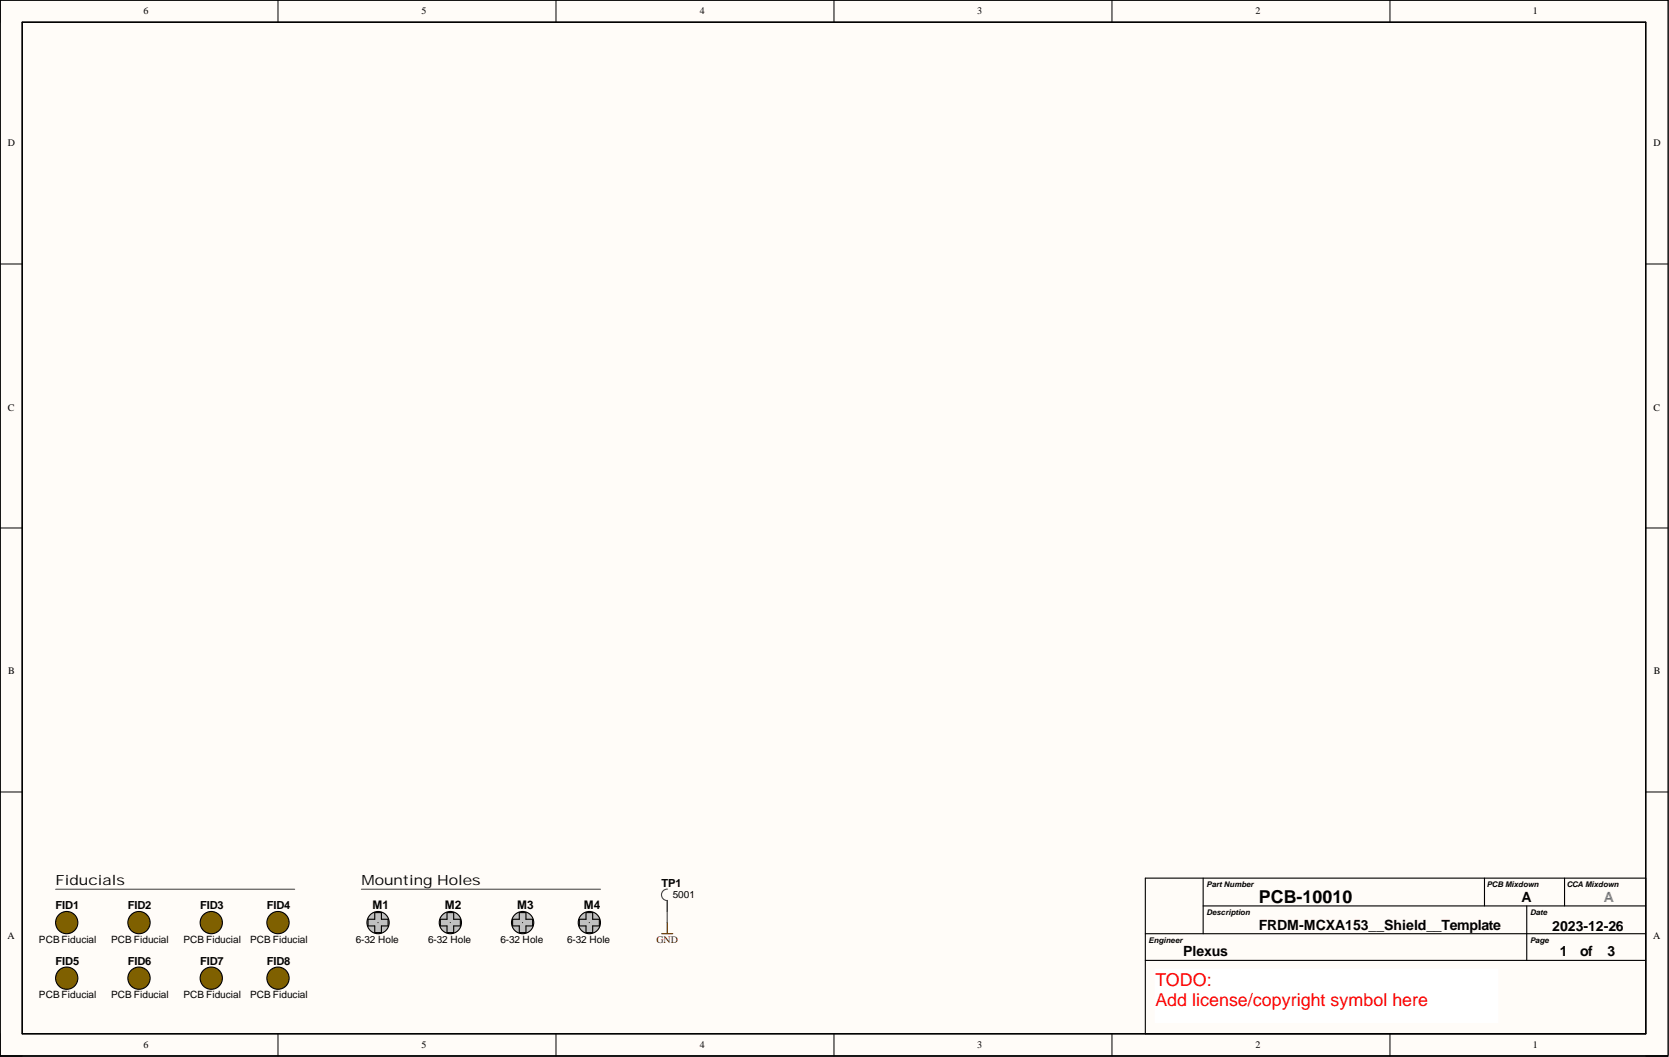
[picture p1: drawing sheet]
<svg xmlns="http://www.w3.org/2000/svg" width="381mm" height="241mm" viewBox="0 0 381 241" stroke-linecap="round" stroke-linejoin="round" font-family="sans-serif">
<path d="M0 0h380.8v241.1h-380.8z" fill-rule="evenodd" fill="#fffcf8"/>
<path d="M0 0h380.8v241.1h-380.8z" fill="none" stroke="#000" stroke-width=".23"/>
<path d="M5.1 5.1h370.6v230.9h-370.6z" fill-rule="evenodd" fill="#fffcf8"/>
<g fill="none" stroke="#000" stroke-width=".23">
<path d="M0 0v5.1M5.1 5.1h370.6v230.9h-370.6zM63.5 0v5.1M126.9 0v5.1M190.4 0v5.1M253.8 0v5.1M317.3 0v5.1M0 60.3h5.1M375.7 60.3h5.1M0 120.5h5.1M375.7 120.5h5.1M0 180.8h5.1"/>
<path d="M375.7 180.8h5.1M0 236v5.1h5.1M63.5 236v5.1M126.9 236v5.1M190.4 236v5.1M253.8 236v5.1M317.3 236v5.1M375.7 241.1h5.1"/>
</g>
<path d="M381 0v240.8M5.1 5.1h370.6v230.9h-370.6zM380.8 0h-380.8v241.1h380.8M261.5 213.2h114.2M261.5 219.2h114.2M274.7 200.5v12.7M274.7 206.8h101M338.9 200.5v6.3M348.5 206.8v12.4M357.2 200.5v6.3M375.7 200.5h-114.2v35.5" fill="none" stroke="#000" stroke-width=".25"/>
<circle cx="15.2" cy="210.6" r="2.54" fill="#7f6000"/>
<circle cx="15.2" cy="210.6" r="2.54" fill="none" stroke="#000" stroke-width=".25"/>
<circle cx="86.3" cy="210.6" r="2.54" fill="#c0c0c0"/>
<g fill="none" stroke="#000" stroke-width=".25">
<path d="M84 209.9h1.5v-1.6h1.6v1.6h1.5v1.5h-1.5v1.5h-1.6v-1.5h-1.5zM86.3 210.6h.1"/>
<circle cx="86.3" cy="210.6" r="2.54"/>
</g>
<circle cx="31.7" cy="210.6" r="2.54" fill="#7f6000"/>
<circle cx="31.7" cy="210.6" r="2.54" fill="none" stroke="#000" stroke-width=".25"/>
<circle cx="102.8" cy="210.6" r="2.54" fill="#c0c0c0"/>
<g fill="none" stroke="#000" stroke-width=".25">
<path d="M100.5 209.9h1.5v-1.6h1.6v1.6h1.5v1.5h-1.5v1.5h-1.6v-1.5h-1.5zM102.8 210.6h.1"/>
<circle cx="102.8" cy="210.6" r="2.54"/>
</g>
<circle cx="48.2" cy="210.6" r="2.54" fill="#7f6000"/>
<circle cx="48.2" cy="210.6" r="2.54" fill="none" stroke="#000" stroke-width=".25"/>
<circle cx="119.3" cy="210.6" r="2.54" fill="#c0c0c0"/>
<g fill="none" stroke="#000" stroke-width=".25">
<path d="M117 209.9h1.5v-1.6h1.6v1.6h1.5v1.5h-1.5v1.5h-1.6v-1.5h-1.5zM119.3 210.6h.1"/>
<circle cx="119.3" cy="210.6" r="2.54"/>
</g>
<circle cx="63.5" cy="210.6" r="2.54" fill="#7f6000"/>
<circle cx="63.5" cy="210.6" r="2.54" fill="none" stroke="#000" stroke-width=".25"/>
<circle cx="134.5" cy="210.6" r="2.54" fill="#c0c0c0"/>
<g fill="none" stroke="#000" stroke-width=".25">
<path d="M132.3 209.9h1.5v-1.6h1.5v1.6h1.5v1.5h-1.5v1.5h-1.5v-1.5h-1.5zM134.5 210.6h.1"/>
<circle cx="134.5" cy="210.6" r="2.54"/>
</g>
<circle cx="15.2" cy="223.3" r="2.54" fill="#7f6000"/>
<circle cx="15.2" cy="223.3" r="2.54" fill="none" stroke="#000" stroke-width=".25"/>
<circle cx="31.7" cy="223.3" r="2.54" fill="#7f6000"/>
<circle cx="31.7" cy="223.3" r="2.54" fill="none" stroke="#000" stroke-width=".25"/>
<circle cx="48.2" cy="223.3" r="2.54" fill="#7f6000"/>
<circle cx="48.2" cy="223.3" r="2.54" fill="none" stroke="#000" stroke-width=".25"/>
<circle cx="63.5" cy="223.3" r="2.54" fill="#7f6000"/>
<g fill="none" stroke="#000" stroke-width=".25">
<path d="M152.3 205.5v2.6"/>
<circle cx="63.5" cy="223.3" r="2.54"/>
</g>
<path d="M152.4 203a1.31 1.31 0 0 0-1.4 1.3 1.31 1.31 0 0 0 1.3 1.3" fill="none" stroke="#434343" stroke-width=".25"/>
<path d="M151 213.2h2.6M152.3 210.6v2.6" fill="none" stroke="#800000" stroke-width=".25"/>
<path d="M12.7 203h54.6M82.5 203h54.6" fill="none" stroke="#505050" stroke-width=".25"/>
<path d="M263.7 221.3h78.2v12.2h-78.2z" fill-rule="evenodd" fill="#fff"/>
<path d="M263.7 221.3h78.2v12.2h-78.2z" fill="none" stroke="#fff" stroke-width=".23"/>
<path d="M152.3 208.1v2.5" fill="none" stroke="#434343" stroke-width=".25"/>
<text font-size="4.1" x="287.3" y="206.2">PCB-10010</text>
<g font-size="4.1" fill="#f00">
<text x="263.7" y="225">TODO:</text>
<text x="263.7" y="229.6">Add license/copyright symbol here</text>
</g>
<g font-size="3.2">
<text x="12.7" y="202">Fiducials</text>
<text x="82.5" y="202">Mounting Holes</text>
<text x="347.3" y="205.9">A</text>
<text x="287.3" y="212.2">FRDM-MCXA153__Shield__Template</text>
<text x="354.4" y="212.5">2023-12-26</text>
<text x="270.1" y="218.3">Plexus</text>
<text x="356.1" y="218.3">1</text>
<text x="360.7" y="218.3">of</text>
<text x="367" y="218.3">3</text>
</g>
<text font-size="3.2" fill="#3c78d8" x="366.1" y="205.9">A</text>
<g font-size="2.7">
<text x="85" y="207.5">M1</text>
<text x="101.5" y="207.5">M2</text>
<text x="118" y="207.5">M3</text>
<text x="133.3" y="207.5">M4</text>
</g>
<g font-size="2.5">
<text x="151" y="202.4">TP1</text>
<text x="12.7" y="207.6">FID1</text>
<text x="29.2" y="207.6">FID2</text>
<text x="45.7" y="207.6">FID3</text>
<text x="60.9" y="207.6">FID4</text>
<text x="12.7" y="220.3">FID5</text>
<text x="29.2" y="220.3">FID6</text>
<text x="45.7" y="220.3">FID7</text>
<text x="60.9" y="220.3">FID8</text>
</g>
<g font-size="2.3">
<text x="32.7" y="3.3">6</text>
<text x="96.2" y="3.3">5</text>
<text x="159.8" y="3.3">4</text>
<text x="223" y="3.3">3</text>
<text x="286.6" y="3.3">2</text>
<text x="349.9" y="3.3">1</text>
<text x="1.8" y="33.4">D</text>
<text x="377.5" y="33.4">D</text>
<text x="1.8" y="93.7">C</text>
<text x="377.5" y="93.7">C</text>
<text x="1.9" y="153.9">B</text>
<text x="377.5" y="153.9">B</text>
<text x="153.6" y="205">5001</text>
<text x="1.7" y="214.3">A</text>
<text x="8.9" y="215.2">PCB Fiducial</text>
<text x="25.4" y="215.2">PCB Fiducial</text>
<text x="41.9" y="215.2">PCB Fiducial</text>
<text x="57.1" y="215.2">PCB Fiducial</text>
<text x="81.2" y="215.2">6-32 Hole</text>
<text x="97.7" y="215.2">6-32 Hole</text>
<text x="114.2" y="215.2">6-32 Hole</text>
<text x="129.5" y="215.2">6-32 Hole</text>
<text x="377.4" y="214.3">A</text>
<text x="8.9" y="227.9">PCB Fiducial</text>
<text x="25.4" y="227.9">PCB Fiducial</text>
<text x="41.9" y="227.9">PCB Fiducial</text>
<text x="57.1" y="227.9">PCB Fiducial</text>
<text x="32.7" y="239.3">6</text>
<text x="96.2" y="239.3">5</text>
<text x="159.8" y="239.3">4</text>
<text x="223" y="239.3">3</text>
<text x="286.6" y="239.3">2</text>
<text x="349.9" y="239.3">1</text>
</g>
<text font-size="2.3" fill="#800000" x="149.9" y="215.2">GND</text>
<g font-size="1.8">
<text x="275.4" y="202.6">Part Number</text>
<text x="339.4" y="202.6">PCB Mixdown</text>
<text x="357.7" y="202.6">CCA Mixdown</text>
<text x="275.4" y="208.9">Description</text>
<text x="349.3" y="208.9">Date</text>
<text x="262.2" y="215.3">Engineer</text>
<text x="349.3" y="215.3">Page</text>
</g>
</svg>
